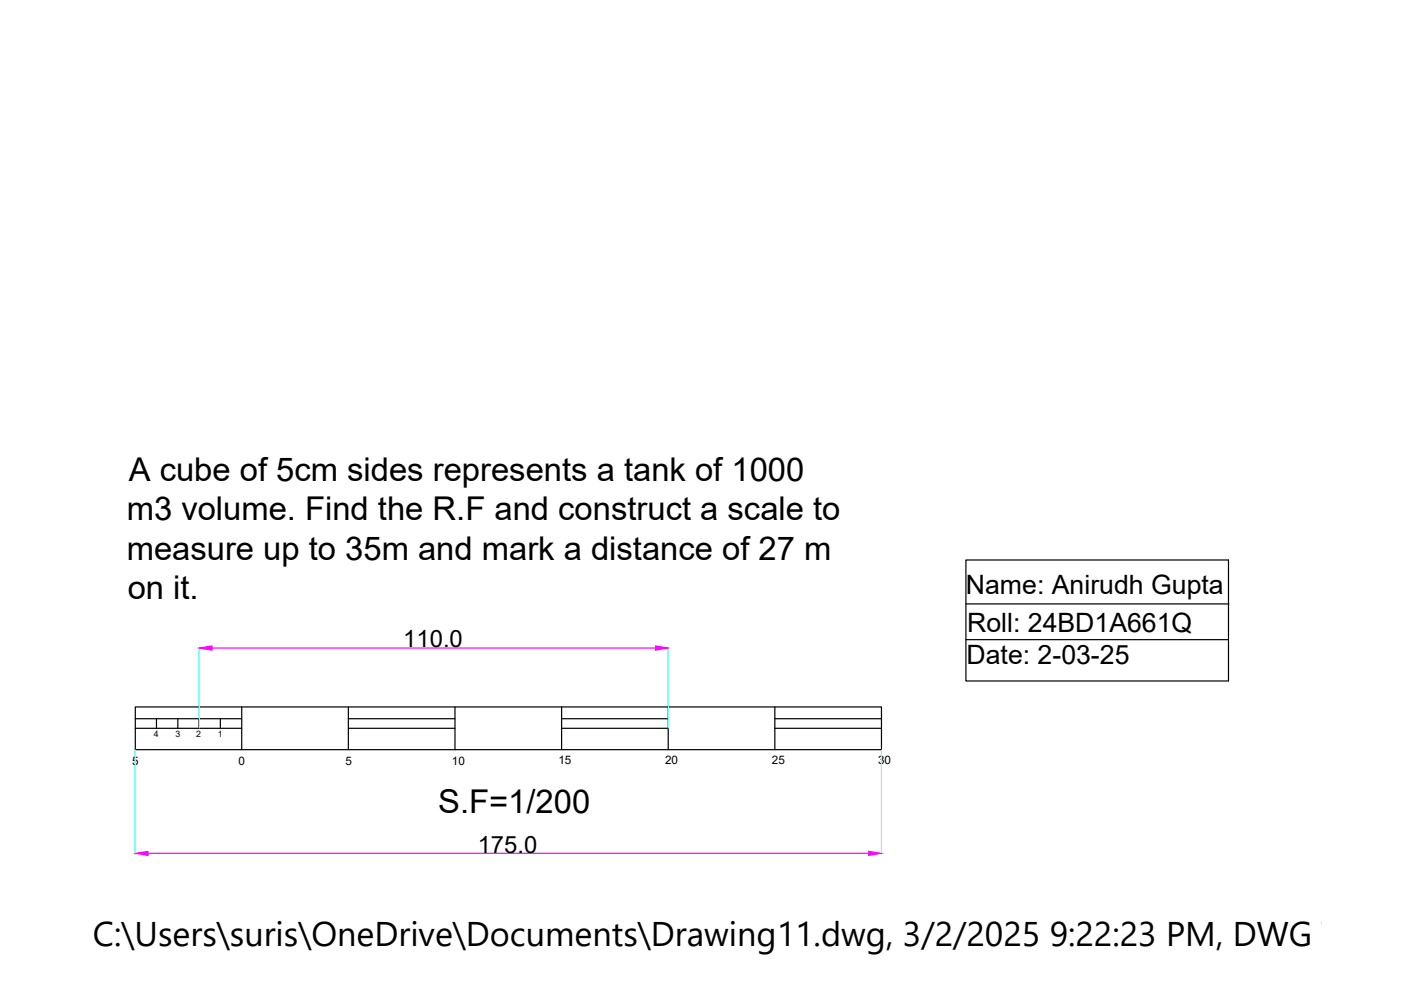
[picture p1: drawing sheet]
<svg xmlns="http://www.w3.org/2000/svg" width="297mm" height="210mm" viewBox="0 0 297 210" stroke-linecap="round" stroke-linejoin="round" font-family="sans-serif">
<!-- layer: 0 -->
<g fill="none" stroke="#000" stroke-width=".25">
<path d="M204.8 118.7h55.7v25.7h-55.7zM204.8 128h55.7M204.8 135.6h55.7M28.7 149.9h158.2v9h-158.2zM28.7 152.4h22.6M28.7 154.4h22.6M33.2 152.4v2M37.7 152.4v2M42.2 152.4v2M46.7 152.4v2M51.3 149.9v9M73.9 149.9v9"/>
<path d="M73.9 152.4h22.6M73.9 154.4h22.6M96.5 149.9v9M119.1 149.9v9M119.1 152.4h22.6M119.1 154.4h22.6M141.7 149.9v9M164.3 149.9v9M164.3 152.4h22.6M164.3 154.4h22.6"/>
</g>
<path d="M42.2 137.2v17.2M141.7 137.2v17.2M28.7 159v22.1M186.9 159v22.1" fill="none" stroke="#0ff" stroke-width=".25"/>
<path d="M44.9 137.4h94.1M31.4 180.9h152.8" fill="none" stroke="#f0f" stroke-width=".25"/>
<g fill="#f0f" stroke="#f0f" stroke-width=".21">
<path d="M42.2 137.4l2.7-.5v1z"/>
<path d="M139 136.9l2.7 .5-2.7 .5z"/>
<path d="M28.7 180.9l2.7-.4v.9z"/>
<path d="M184.2 180.5l2.7 .4-2.7 .5z"/>
</g>
<text font-size="7.3" x="19.7" y="200.6">C:\Users\suris\OneDrive\Documents\Drawing11.dwg, 3/2/2025 9:22:23 PM, DWG To PD</text>
<g font-size="6.9">
<text x="27.3" y="102">A cube of 5cm sides represents a tank of 1000</text>
<text x="26.9" y="110.3">m3 volume. Find the R.F and construct a scale to</text>
<text x="26.9" y="118.7">measure up to 35m and mark a distance of 27 m</text>
<text x="27.1" y="127">on it.</text>
<text x="92.9" y="172.5">S.F=1/200</text>
</g>
<g font-size="5.7">
<text x="204.8" y="125.9">Name: Anirudh Gupta</text>
<text x="205" y="134.1">Roll: 24BD1A661Q</text>
<text x="204.9" y="140.7">Date: 2-03-25</text>
</g>
<g font-size="5.1">
<text x="85.5" y="137.2">110.0</text>
<text x="101.3" y="180.8">175.0</text>
</g>
<g font-size="2.5">
<text x="186.2" y="162">30</text>
<text x="28.1" y="162.2">5</text>
<text x="50.5" y="162.2">0</text>
<text x="73.3" y="162.2">5</text>
<text x="95.8" y="162.1">10</text>
<text x="118.4" y="162.1">15</text>
<text x="141" y="162.1">20</text>
<text x="163.6" y="162">25</text>
</g>
<g font-size="1.9">
<text x="32.6" y="156.3">4</text>
<text x="37.2" y="156.3">3</text>
<text x="41.6" y="156.3">2</text>
<text x="46.2" y="156.3">1</text>
</g>
</svg>
